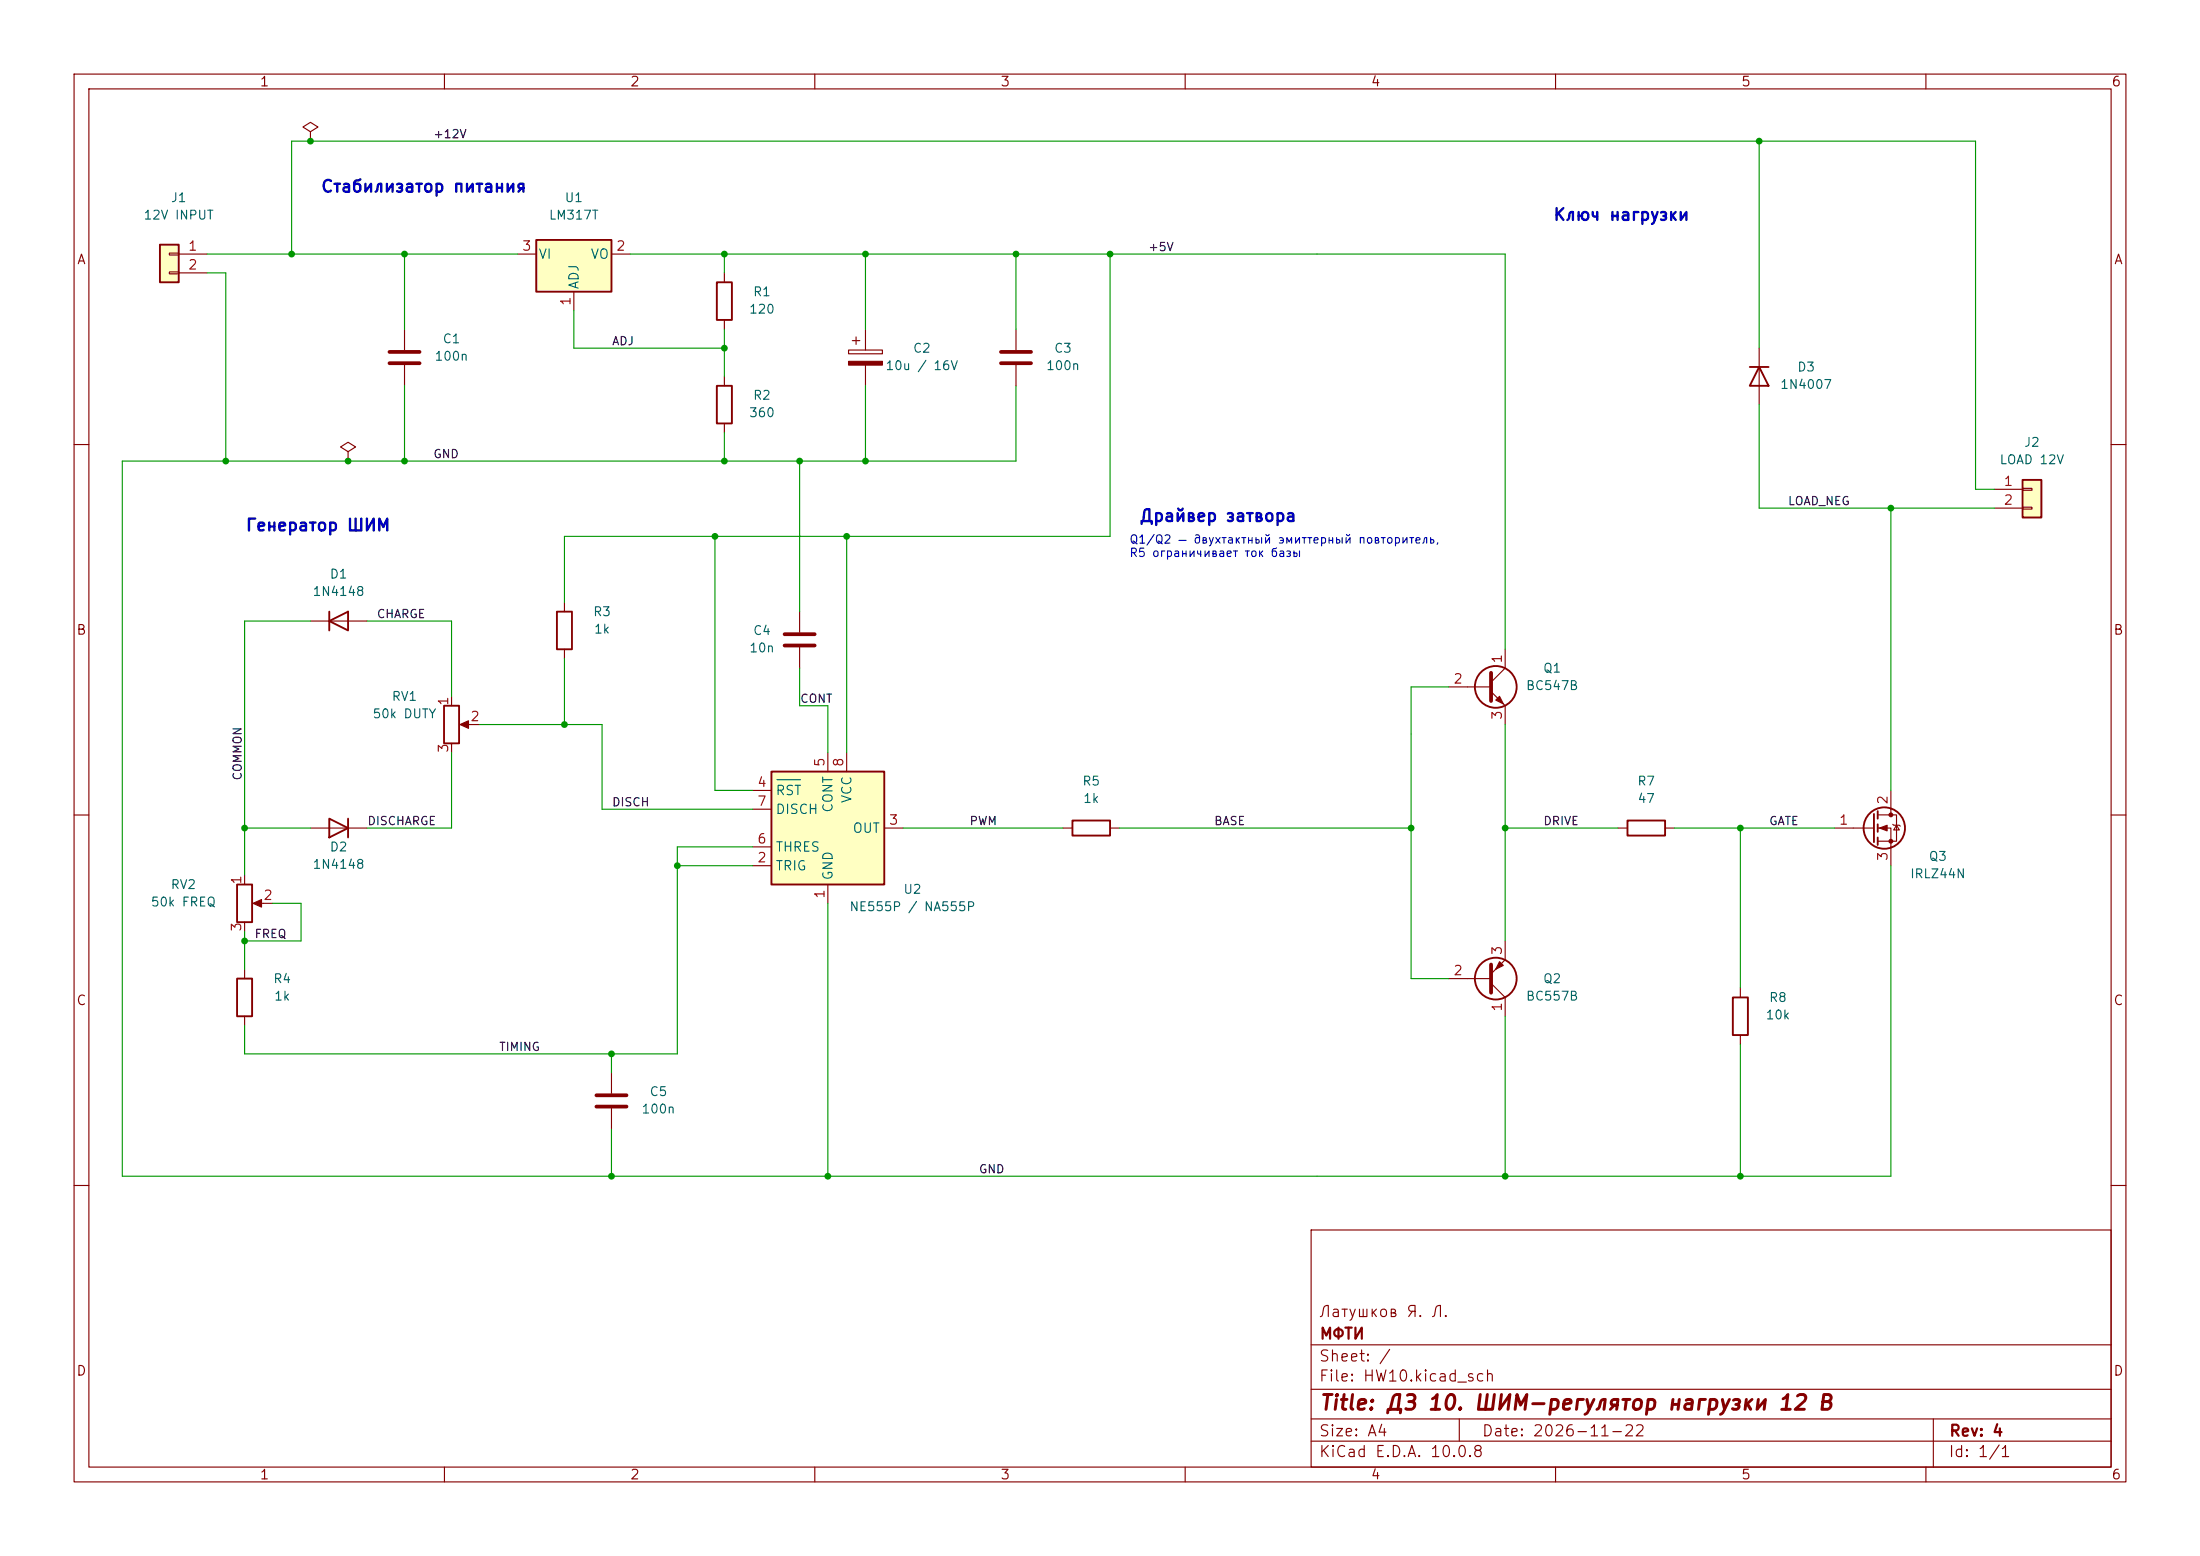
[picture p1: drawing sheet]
<svg xmlns="http://www.w3.org/2000/svg" width="297mm" height="210mm" viewBox="0 0 297 210" stroke-linecap="round" stroke-linejoin="round" font-family="sans-serif">
<g fill="none" stroke="#840000" stroke-width=".15">
<path d="M10 10h277v190h-277zM12 12h273v186h-273zM60 10v2M110 10v2M160 10v2M210 10v2M260 10v2M10 60h2M285 60h2M76.2 81.3v1.3M76.2 87.6v1.3M10 110h2"/>
<path d="M285 110h2M10 160h2M177 166h108v32h-108zM285 160h2M60 198v2M110 198v2M160 198v2M177 194.5h108M177 191.5h108M177 187.5h108M177 181.5h108M197 191.5v3"/>
<path d="M210 198v2M260 198v2M261 191.5v6.5"/>
</g>
<path d="M75.2 82.6h2v5h-2z" fill="none" stroke="#840000" stroke-width=".25"/>
<path d="M72.4 32.4h10.1v7h-10.1z" fill="#ffffc2"/>
<path d="M72.4 32.4h10.1v7h-10.1zM236.2 49.5h2.6M237.5 49.5l1.3 2.6h-2.6zM44.4 83.8l2.6-1.2v2.5zM44.4 82.6v2.5M59.9 95.3h2.1v5h-2.1zM32 132.1h2v5.1h-2z" fill="none" stroke="#840000" stroke-width=".25"/>
<g fill="none" stroke="#840000" stroke-width=".15">
<path d="M69.8 34.3h2.6M77.5 39.4v2.5M82.5 34.3h2.6M137.2 44.5v2.7M137.2 49.3v2.8M237.5 47v7.6M41.9 83.8h7.6M61 94v1.3M62.5 97.8h2.3M61 100.3v1.3M33 130.8v1.3M33 137.2v1.2"/>
<path d="M82.5 144.8v2.8M82.5 149.6v2.8"/>
</g>
<path d="M135.1 47.5h4.1M135.1 49h4.1M80.5 147.8h4.1M80.5 149.4h4.1" fill="none" stroke="#840000" stroke-width=".51"/>
<path d="M62.1 97.8l1.1-.5v1z" fill="#840000" stroke="#840000" stroke-width=".15"/>
<path d="M273 64.8h2.6v5.1h-2.6z" fill="#ffffc2"/>
<path d="M273 64.8h2.6v5.1h-2.6z" fill="none" stroke="#840000" stroke-width=".25"/>
<path d="M269.2 66h3.8M269.2 68.6h3.8M273 65.9h1.3v.3h-1.3zM273 68.5h1.3v.2h-1.3z" fill="none" stroke="#840000" stroke-width=".15"/>
<path d="M104.1 104.1h15.3v15.3h-15.3z" fill="#ffffc2"/>
<g fill="none" stroke="#840000" stroke-width=".25">
<path d="M44.4 110.5l2.6 1.3-2.6 1.2zM47 110.5v2.5M104.1 104.1h15.3v15.3h-15.3zM144.8 110.7h5.1v2.1h-5.1zM219.7 110.7h5.1v2.1h-5.1zM253 109.9v3.8M253.5 109.5v1M253.5 111.3v1M253.5 113v1M233.9 134.6h2.1v5.1h-2.1z"/>
<circle cx="201.9" cy="92.7" r="2.82"/>
<circle cx="254.4" cy="111.8" r="2.79"/>
<circle cx="201.9" cy="132.1" r="2.82"/>
</g>
<g fill="none" stroke="#840000" stroke-width=".15">
<path d="M41.9 17.8l1-.7-1-.6-1 .6 1 .7v1.3M41.9 19.1h.1M54.6 44.5v2.7M54.6 49.3v2.8M47 61l1-.7-1-.6-1 .6 1 .7v1.2M47 62.2h.1M195.6 92.7h5.7M201.3 93.3l1.9 2v2.5M203.2 87.6v2.6l-1.9 1.9M41.9 111.8h7.6M101.6 116.8h2.5M101.6 106.7h2.5"/>
<path d="M101.6 114.3h2.5M101.6 109.2h2.5M111.8 101.6v2.5M111.8 119.4v2.5M114.3 101.6v2.5M119.4 111.8h2.5M143.5 111.8h1.3M149.9 111.8h1.2M218.4 111.8h1.3M224.8 111.8h1.3M247.6 111.8h5.4M253.5 110h2.5v3.5h-2.5"/>
<path d="M253.5 111.8h1.8v5M255.3 106.7v3.3M255.5 111.3l.2 .1h.7l.1 .1M256 111.4l.4 .6h-.7zM195.6 132.1h5.7M201.3 132.7l1.9 1.9v2.6M203.2 127v2.5l-1.9 1.9M234.9 133.4v1.2M234.9 139.7v1.3"/>
</g>
<path d="M104.9 105.2h3.2" fill="none" stroke="#006464" stroke-width=".15"/>
<path d="M52.6 47.5h4M52.6 49h4M201.3 90.8v3.8M201.3 130.2v3.8" fill="none" stroke="#840000" stroke-width=".51"/>
<g fill="#840000" stroke="#840000" stroke-width=".15">
<path d="M202.4 94l.5 1-1-.5z"/>
<path d="M253.7 111.8l1.1-.4v.7z"/>
<path d="M202.4 129.8l.5 .5-1 .5z"/>
<circle cx="255.3" cy="110" r=".25"/>
<circle cx="255.3" cy="113.5" r=".25"/>
</g>
<path d="M21.6 33h2.5v5.1h-2.5z" fill="#ffffc2"/>
<path d="M21.6 33h2.5v5.1h-2.5zM96.8 38.1h2v5.1h-2zM96.8 52.1h2v5.1h-2zM32 119.4h2v5.1h-2z" fill="none" stroke="#840000" stroke-width=".25"/>
<g fill="none" stroke="#840000" stroke-width=".15">
<path d="M22.9 34.2h1.2v.2h-1.2zM22.9 36.7h1.2v.3h-1.2zM24.1 34.3h3.8M24.1 36.8h3.8M97.8 36.8v1.3M97.8 43.2v1.3M97.8 50.8v1.3M97.8 57.2v1.2M114.6 47.2h4.5v.6h-4.5zM115.1 46h1M115.6 45.5v1M116.8 44.5v2.7"/>
<path d="M116.8 49.3v2.8M107.9 82.6v2.7M107.9 87.4v2.8M33 118.1v1.3M33 124.5v1.2M34.5 121.9h2.3"/>
</g>
<g fill="#840000" stroke="#840000" stroke-width=".15">
<path d="M34.2 121.9l1.1-.5v1z"/>
<path d="M114.6 48.8h4.5v.5h-4.5z"/>
</g>
<path d="M105.9 87.1h4.1M105.9 85.6h4.1" fill="none" stroke="#840000" stroke-width=".51"/>
<g fill="none" stroke="#009600" stroke-width=".15">
<path d="M237.5 19.1h-198.1v15.2M27.9 34.3h41.9M27.9 36.8h2.6v25.4h106.7v-10.1M54.6 34.3v10.2M85.1 34.3h118.1M97.8 34.3v2.5M116.8 34.3v10.2M137.2 34.3v10.2M149.9 34.3v38.1h-42M54.6 52.1v10.1M77.5 41.9v5.1h20.3M107.9 72.4h.1"/>
<path d="M195.6 92.7h-5.1v39.4M203.2 97.8v29.2M121.9 111.8h21.6M151.1 111.8h39.4M33 125.7v5.1M33 138.4v3.8h49.5M16.5 158.8h66M111.8 158.8h66"/>
</g>
<circle cx="108" cy="72.4" r=".08" fill="#009600"/>
<g fill="none" stroke="#009600" stroke-width=".15">
<path d="M203.2 34.3v53.3M97.8 44.5v6.3M97.8 58.4v3.8M116.8 52.1v10.1M237.5 47v-27.9h29.2v46.9h2.5M237.5 54.6v14h31.7M30.5 62.2h-14v96.6M96.5 72.4v34.3h5.1M107.9 72.4h-31.7v8.9M107.9 62.2v20.4M114.3 72.4v29.2M255.3 68.6v38.1"/>
<path d="M41.9 83.8h-8.9v34.3M49.5 83.8h11.5v10.2M64.8 97.8h16.5v11.4h20.3M76.2 88.9v8.9M107.9 90.2v5.1h3.9v6.3M33 111.8h8.9M61 101.6v10.2h-11.5M91.4 116.8h10.2M101.6 114.3h-10.2v27.9h-8.9v2.6M203.2 111.8h15.2M226.1 111.8h21.5M234.9 111.8v21.6"/>
<path d="M255.3 116.8v42h-77.5M36.8 121.9h3.8v5.1h-7.6M111.8 121.9v36.9h-29.3v-6.4M190.5 132.1h5.1M203.2 137.2v21.6M234.9 141v17.8"/>
</g>
<g fill="#009600">
<circle cx="76.2" cy="97.8" r=".46"/>
<circle cx="30.5" cy="62.2" r=".46"/>
<circle cx="47" cy="62.2" r=".46"/>
<circle cx="54.6" cy="62.2" r=".46"/>
<circle cx="33" cy="111.8" r=".46"/>
<circle cx="33" cy="127" r=".46"/>
<circle cx="149.9" cy="34.3" r=".46"/>
<circle cx="116.8" cy="62.2" r=".46"/>
<circle cx="97.8" cy="62.2" r=".46"/>
<circle cx="107.9" cy="62.2" r=".46"/>
<circle cx="114.3" cy="72.4" r=".46"/>
<circle cx="96.5" cy="72.4" r=".46"/>
<circle cx="82.5" cy="142.2" r=".46"/>
<circle cx="91.4" cy="116.8" r=".46"/>
<circle cx="39.4" cy="34.3" r=".46"/>
<circle cx="41.9" cy="19.1" r=".46"/>
<circle cx="54.6" cy="34.3" r=".46"/>
<circle cx="97.8" cy="34.3" r=".46"/>
<circle cx="116.8" cy="34.3" r=".46"/>
<circle cx="97.8" cy="47" r=".46"/>
<circle cx="137.2" cy="34.3" r=".46"/>
<circle cx="82.5" cy="158.8" r=".46"/>
<circle cx="111.8" cy="158.8" r=".46"/>
<circle cx="234.9" cy="111.8" r=".46"/>
<circle cx="237.5" cy="19.1" r=".46"/>
<circle cx="234.9" cy="158.8" r=".46"/>
<circle cx="190.5" cy="111.8" r=".46"/>
<circle cx="203.2" cy="111.8" r=".46"/>
<circle cx="203.2" cy="158.8" r=".46"/>
<circle cx="255.3" cy="68.6" r=".46"/>
</g>
<text font-size="2" fill="#840000" x="178" y="190.8">Title: ДЗ 10. ШИМ-регулятор нагрузки 12 В</text>
<g font-size="1.6" fill="#0000c2">
<text x="43.2" y="26.4">Стабилизатор питания</text>
<text x="209.6" y="30.2">Ключ нагрузки</text>
<text x="153.7" y="70.8">Драйвер затвора</text>
<text x="33.1" y="72.1">Генератор ШИМ</text>
</g>
<g font-size="1.5" fill="#840000">
<text x="178" y="178.1">Латушков Я. Л.</text>
<text x="178" y="184.1">Sheet: /</text>
<text x="178" y="181.1">МФТИ</text>
<text x="178" y="186.8">File: HW10.kicad_sch</text>
<text x="178" y="197">KiCad E.D.A. 10.0.8</text>
<text x="178" y="194.2">Size: A4</text>
<text x="200" y="194.2">Date: 2026-11-22</text>
<text x="263" y="197">Id: 1/1</text>
<text x="263" y="194.2">Rev: 4</text>
</g>
<g font-size="1.3" fill="#840000">
<text x="35" y="12">1</text>
<text x="85" y="12">2</text>
<text x="135" y="12">3</text>
<text x="185" y="12">4</text>
<text x="235" y="12">5</text>
<text x="285" y="12">6</text>
<text x="10.3" y="36">A</text>
<text x="285.3" y="36">A</text>
<text x="10.2" y="86">B</text>
<text x="285.2" y="86">B</text>
<text x="10.2" y="136">C</text>
<text x="285.2" y="136">C</text>
<text x="10.2" y="186">D</text>
<text x="285.2" y="186">D</text>
<text x="35" y="200">1</text>
<text x="85" y="200">2</text>
<text x="135" y="200">3</text>
<text x="185" y="200">4</text>
<text x="235" y="200">5</text>
<text x="285" y="200">6</text>
</g>
<g font-size="1.3" fill="#a90000">
<text x="25.3" y="34.2">1</text>
<text x="70.4" y="34.2">3</text>
<text x="83.1" y="34.2">2</text>
<text x="25.3" y="36.7">2</text>
<text x="77.3" y="41.4" transform="rotate(-90 77.3 41.4)">1</text>
<text x="270.4" y="65.9">1</text>
<text x="270.4" y="68.4">2</text>
<text x="203.1" y="89.6" transform="rotate(-90 203.1 89.6)">1</text>
<text x="60.8" y="95.3" transform="rotate(-90 60.8 95.3)">1</text>
<text x="196.1" y="92.6">2</text>
<text x="60.8" y="101.7" transform="rotate(-90 60.8 101.7)">3</text>
<text x="63.4" y="97.7">2</text>
<text x="203.1" y="97.3" transform="rotate(-90 203.1 97.3)">3</text>
<text x="102.1" y="106.5">4</text>
<text x="111.6" y="103.6" transform="rotate(-90 111.6 103.6)">5</text>
<text x="114.2" y="103.6" transform="rotate(-90 114.2 103.6)">8</text>
<text x="102.1" y="109.1">7</text>
<text x="119.9" y="111.6">3</text>
<text x="248.2" y="111.6">1</text>
<text x="255.1" y="108.7" transform="rotate(-90 255.1 108.7)">2</text>
<text x="32.9" y="119.5" transform="rotate(-90 32.9 119.5)">1</text>
<text x="102.1" y="116.7">2</text>
<text x="102.1" y="114.2">6</text>
<text x="255.1" y="116.3" transform="rotate(-90 255.1 116.3)">3</text>
<text x="32.9" y="125.8" transform="rotate(-90 32.9 125.8)">3</text>
<text x="35.5" y="121.8">2</text>
<text x="111.6" y="121.4" transform="rotate(-90 111.6 121.4)">1</text>
<text x="196.1" y="131.9">2</text>
<text x="203.1" y="129" transform="rotate(-90 203.1 129)">3</text>
<text x="203.1" y="136.6" transform="rotate(-90 203.1 136.6)">1</text>
</g>
<g font-size="1.3" fill="#006464">
<text x="72.6" y="35.3">VI</text>
<text x="79.6" y="35.3">VO</text>
<text x="78.4" y="39.1" transform="rotate(-90 78.4 39.1)">ADJ</text>
<text x="104.6" y="107.6">RST</text>
<text x="104.6" y="110.2">DISCH</text>
<text x="112.7" y="109.8" transform="rotate(-90 112.7 109.8)">CONT</text>
<text x="115" y="112.7">OUT</text>
<text x="115.3" y="108.5" transform="rotate(-90 115.3 108.5)">VCC</text>
<text x="104.6" y="117.8">TRIG</text>
<text x="104.6" y="115.3">THRES</text>
<text x="112.7" y="118.9" transform="rotate(-90 112.7 118.9)">GND</text>
</g>
<g font-size="1.2" fill="#006464">
<text x="19.3" y="29.9">12V INPUT</text>
<text x="23" y="27.6">J1</text>
<text x="74" y="29.9">LM317T</text>
<text x="76.1" y="27.6">U1</text>
<text x="101.6" y="40.3">R1</text>
<text x="59.7" y="46.6">C1</text>
<text x="101" y="42.6">120</text>
<text x="123.2" y="47.9">C2</text>
<text x="142.2" y="47.9">C3</text>
<text x="58.6" y="49">100n</text>
<text x="119.5" y="50.2">10u / 16V</text>
<text x="141.1" y="50.2">100n</text>
<text x="240.2" y="52.8">1N4007</text>
<text x="242.5" y="50.4">D3</text>
<text x="101" y="56.6">360</text>
<text x="101.6" y="54.3">R2</text>
<text x="269.9" y="62.9">LOAD 12V</text>
<text x="273.2" y="60.6">J2</text>
<text x="42.1" y="80.7">1N4148</text>
<text x="44.4" y="78.4">D1</text>
<text x="80" y="83.5">R3</text>
<text x="80.1" y="85.8">1k</text>
<text x="101.1" y="88.3">10n</text>
<text x="101.6" y="86">C4</text>
<text x="52.8" y="94.9">RV1</text>
<text x="205.9" y="93.4">BC547B</text>
<text x="208.2" y="91.1">Q1</text>
<text x="50.2" y="97.2">50k DUTY</text>
<text x="146" y="106.3">R5</text>
<text x="221" y="106.3">R7</text>
<text x="146.1" y="108.7">1k</text>
<text x="221" y="108.7">47</text>
<text x="42.1" y="117.6">1N4148</text>
<text x="44.4" y="115.2">D2</text>
<text x="257.8" y="118.8">IRLZ44N</text>
<text x="260.3" y="116.5">Q3</text>
<text x="20.3" y="122.6">50k FREQ</text>
<text x="23" y="120.3">RV2</text>
<text x="114.6" y="123.3">NE555P / NA555P</text>
<text x="121.9" y="120.9">U2</text>
<text x="36.8" y="133">R4</text>
<text x="36.9" y="135.3">1k</text>
<text x="205.9" y="135.3">BC557B</text>
<text x="208.2" y="133">Q2</text>
<text x="238.3" y="137.9">10k</text>
<text x="238.7" y="135.5">R8</text>
<text x="87.6" y="148.2">C5</text>
<text x="86.5" y="150.6">100n</text>
</g>
<g font-size="1.1" fill="#0f0f0f">
<text x="58.4" y="18.9">+12V</text>
<text x="154.9" y="34.2">+5V</text>
<text x="82.5" y="46.9">ADJ</text>
<text x="58.4" y="62.1">GND</text>
<text x="241.3" y="68.5">LOAD_NEG</text>
<text x="50.8" y="83.7">CHARGE</text>
<text x="107.9" y="95.1">CONT</text>
<text x="32.9" y="105.4" transform="rotate(-90 32.9 105.4)">COMMON</text>
<text x="49.5" y="111.6">DISCHARGE</text>
<text x="82.5" y="109.1">DISCH</text>
<text x="130.8" y="111.6">PWM</text>
<text x="163.8" y="111.6">BASE</text>
<text x="208.3" y="111.6">DRIVE</text>
<text x="238.7" y="111.6">GATE</text>
<text x="34.3" y="126.9">FREQ</text>
<text x="67.3" y="142.1">TIMING</text>
<text x="132.1" y="158.6">GND</text>
</g>
<g font-size="1.1" fill="#0000c2">
<text x="152.4" y="73.6">Q1/Q2 — двухтактный эмиттерный повторитель,</text>
<text x="152.4" y="75.4">R5 ограничивает ток базы</text>
</g>
</svg>
